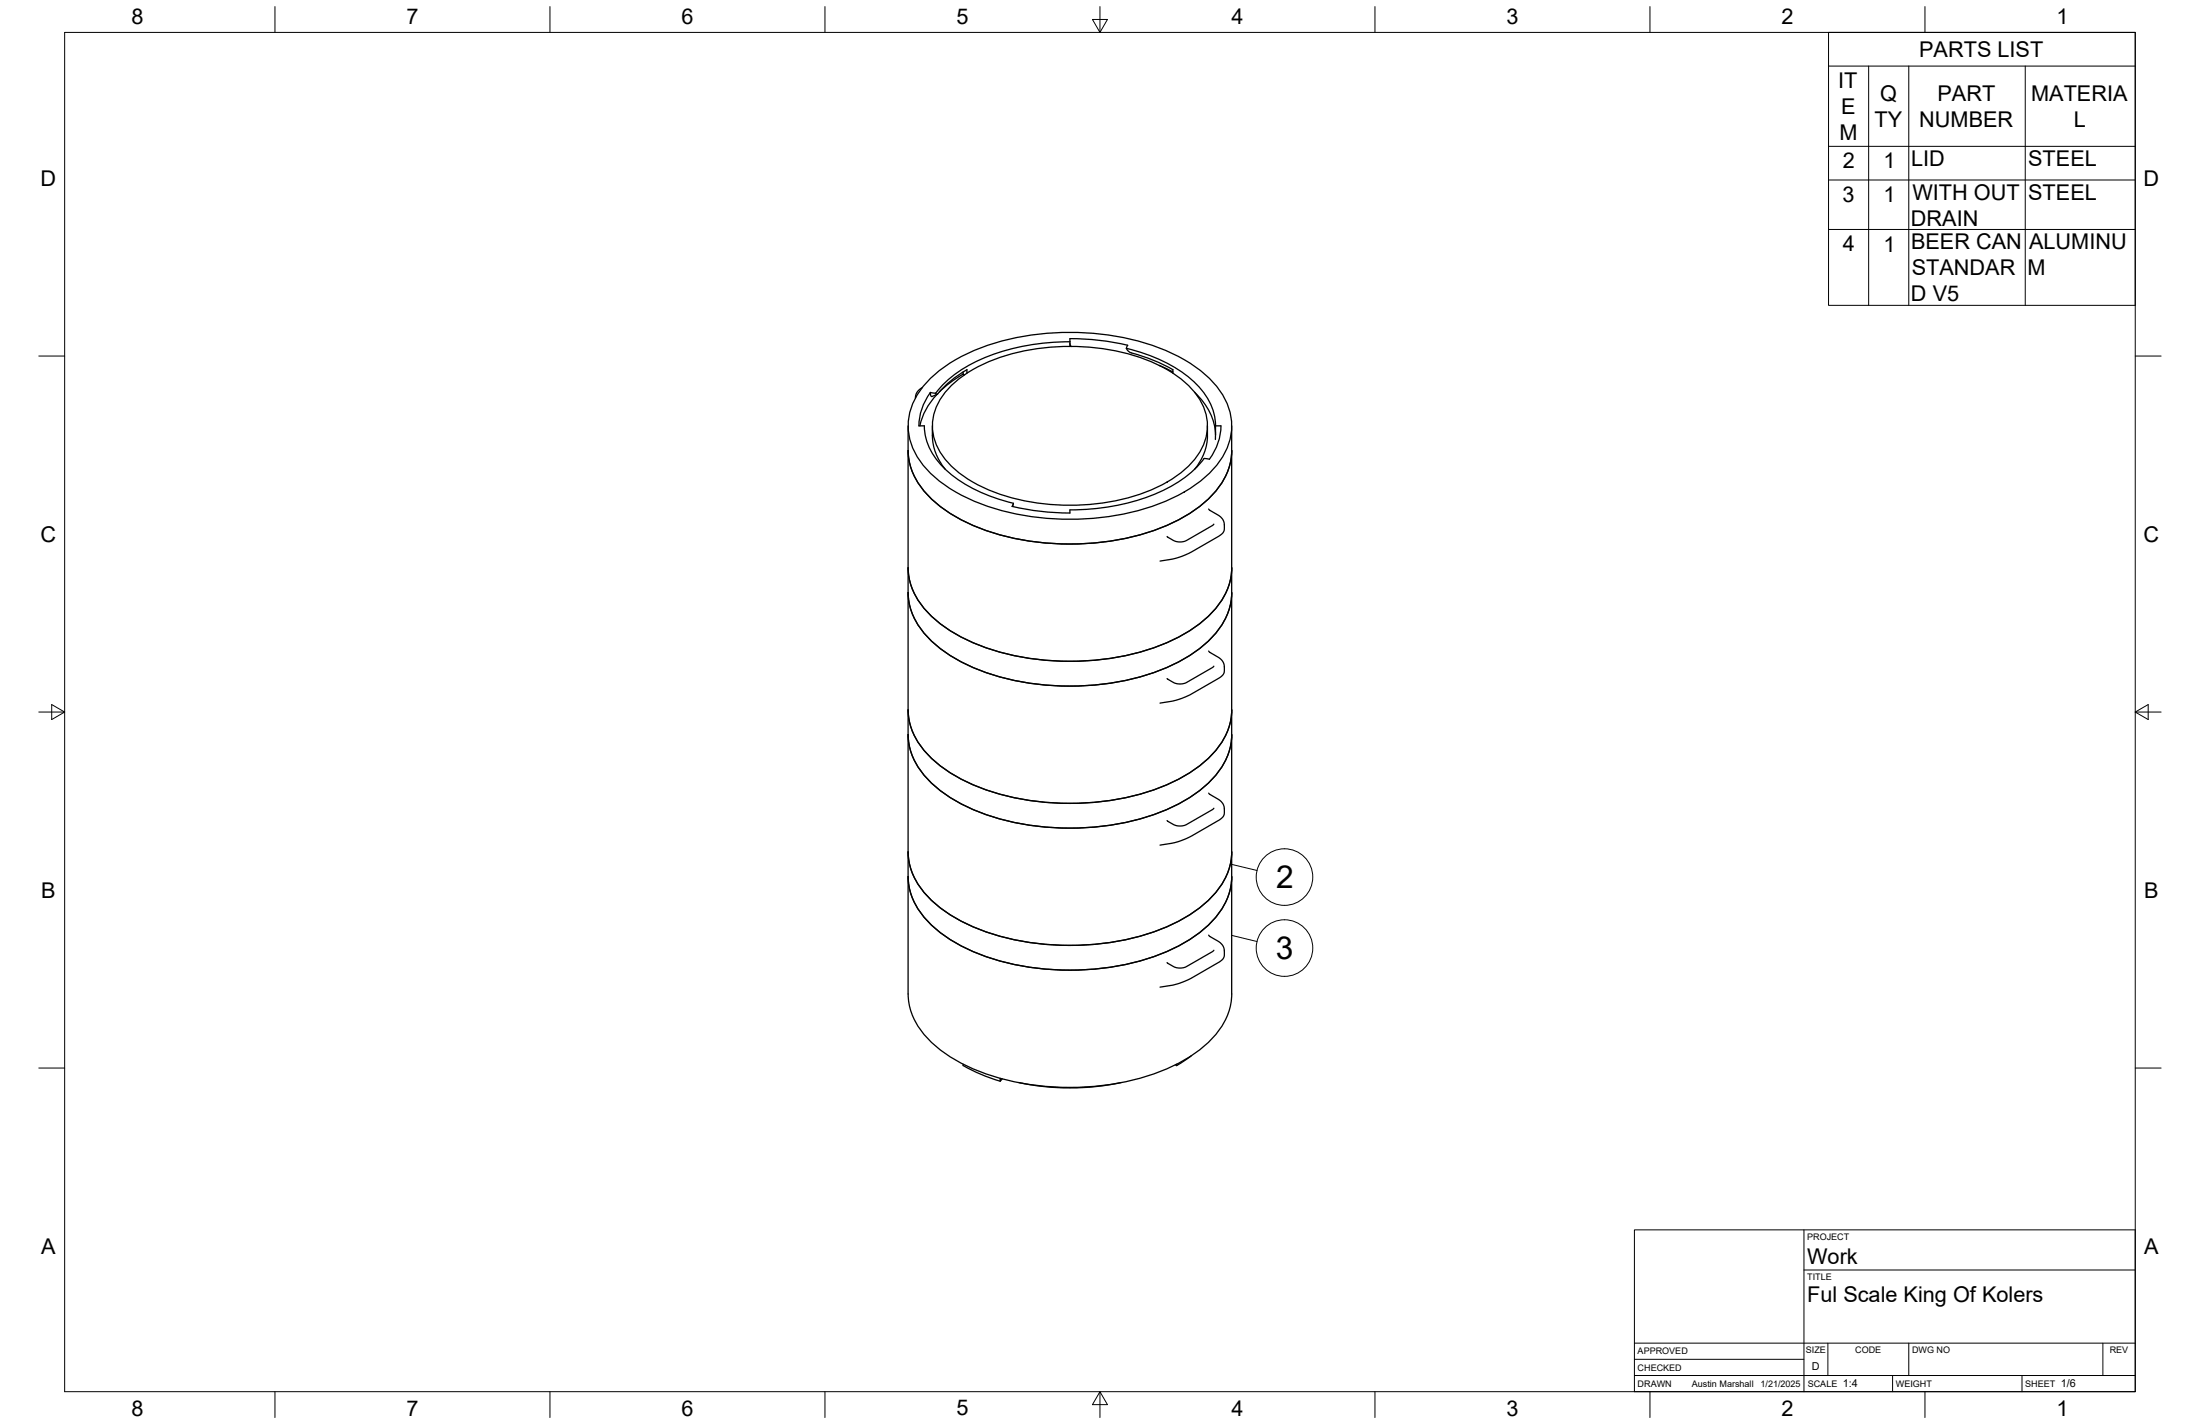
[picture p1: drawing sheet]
<svg xmlns="http://www.w3.org/2000/svg" width="864mm" height="559mm" viewBox="0 0 864 559" stroke-linecap="round" stroke-linejoin="round" font-family="sans-serif">
<!-- layer: Visible -->
<g fill="none" stroke="#000" stroke-width=".51">
<path d="M420 136v-3.1l10.8 .6 11.9 2a1.77 1.77 0 0 0 1.1 2.9l8.3 2.7 8.3 4M420 134.7l.5 1.3M420 134.1a79.2 79.2 0 0 0-43.9 11.9l-4.9 3.9-3.9 4.4M442.2 136.7a56.9 56.9 0 0 1 28.5 15.1 23 23 0 0 1 6.5 15.3M362.1 152.1l-.2 .1a4.4 4.4 0 0 0-2.6 4M364.8 149a66.9 66.9 0 0 1 35.2-16.7 101.2 101.2 0 0 1 61.7 7.2 41.6 41.6 0 0 1 19.7 18.3 23 23 0 0 1-4.2 25.3 59.4 59.4 0 0 1-29.5 17 103.9 103.9 0 0 1-66.1-3.8 46.5 46.5 0 0 1-21.9-17.6 23 23 0 0 1 3.1-27.6zM365.2 154a22.6 22.6 0 0 0-4.5 13.1h2.1a25.5 25.5 0 0 0 11.3 19.7 63.6 63.6 0 0 0 23.7 10.7l-.5 1.2M367.3 154.3l-2.1-.2a1.13 1.13 0 0 0 .7 1.5l1.9-.9a25.5 25.5 0 0 0-6.7 12.4M373 151.7a59.9 59.9 0 0 1 33.3-14.8 85.7 85.7 0 0 1 49.2 6.7 35.3 35.3 0 0 1 16.7 15.6 20.2 20.2 0 0 1-5.2 23.3 59.9 59.9 0 0 1-33.3 14.8 85.7 85.7 0 0 1-49.2-6.7 35.3 35.3 0 0 1-16.7-15.6 20.2 20.2 0 0 1 5.2-23.3zM378.1 146v.8l.5 .3M378.1 146.8l-5.5 3.7-3.9 3.4M379.6 146.5v-1.4l-1.2 .7a44.8 44.8 0 0 0-10.7 9l-.4-.5"/>
<path d="M455 143.4l5.4 2.6M460.4 145.1v1.4M468.9 153.9a23.9 23.9 0 0 1 8.3 16.7M356.5 167.1v223M356.5 176.8a27 27 0 0 0 10.8 20.5 75.9 75.9 0 0 0 39.9 15.4 99 99 0 0 0 54.7-8.3 42.1 42.1 0 0 0 19.3-17.8 22.5 22.5 0 0 0 2.3-9.8M366 167.1v3.9M366 171a20.9 20.9 0 0 0 5.1 13.2M472.7 179.9a49.7 49.7 0 0 1-25.8 16.3 92.2 92.2 0 0 1-26.9 3.9v1.2M474 167.1v3.9M474 171a20.9 20.9 0 0 1-5.1 13.2M477.1 167.1h2.2a21.7 21.7 0 0 1-4.6 13.1l-2-.3M477.1 167.1v5.4"/>
<path d="M483.5 167.1v222.9a27 27 0 0 1-10.8 20.6 75.9 75.9 0 0 1-39.9 15.4 99 99 0 0 1-54.7-8.4 42.1 42.1 0 0 1-19.3-17.8 22.5 22.5 0 0 1-2.3-9.8M397.3 198.7l11.9 2 10.8 .6M397.7 197.9l-.3 .9M474.5 199.7l3.6 2.4a4.4 4.4 0 0 1 2.5 3.8v2.1l-1 1.6-11.6 6.9a27.9 27.9 0 0 1-8.3 3l-4.3 .7M476.5 205.7l-10.7 6.4a5.9 5.9 0 0 1-5.2 0l-2.4-1.6M356.5 222.8a27 27 0 0 0 10.8 20.5 75.9 75.9 0 0 0 39.9 15.5 99 99 0 0 0 54.7-8.4 42.1 42.1 0 0 0 19.3-17.8 22.5 22.5 0 0 0 2.3-9.8M356.5 232.6a27 27 0 0 0 10.8 20.5 75.9 75.9 0 0 0 39.9 15.4 99 99 0 0 0 54.7-8.4 42.1 42.1 0 0 0 19.3-17.8 22.5 22.5 0 0 0 2.3-9.7M474.5 255.5l3.6 2.3a4.4 4.4 0 0 1 2.5 3.9v2.1l-1 1.5-11.6 6.9a27.9 27.9 0 0 1-8.3 3l-4.3 .7M356.5 278.6a27 27 0 0 0 10.8 20.5 75.9 75.9 0 0 0 39.9 15.4 99 99 0 0 0 54.7-8.4 42.1 42.1 0 0 0 19.3-17.8 22.5 22.5 0 0 0 2.3-9.7M476.5 261.4l-10.7 6.4a5.9 5.9 0 0 1-5.2 0l-2.4-1.5M356.5 288.3a27 27 0 0 0 10.8 20.5 75.9 75.9 0 0 0 39.9 15.4 99 99 0 0 0 54.7-8.4 42.1 42.1 0 0 0 19.3-17.8 22.5 22.5 0 0 0 2.3-9.7M474.5 311.2l3.6 2.4a4.4 4.4 0 0 1 2.5 3.8v2.1l-1 1.6-11.6 6.8a28.6 28.6 0 0 1-8.3 3.1l-4.3 .6"/>
<path d="M476.5 317.2l-10.7 6.4a5.9 5.9 0 0 1-5.2 0l-2.4-1.6M356.5 334.3a27 27 0 0 0 10.8 20.5 75.9 75.9 0 0 0 39.9 15.4 99 99 0 0 0 54.7-8.3 42.1 42.1 0 0 0 19.3-17.8 22.5 22.5 0 0 0 2.3-9.8M356.5 344a27 27 0 0 0 10.8 20.5 75.9 75.9 0 0 0 39.9 15.5 99 99 0 0 0 54.7-8.4 42.1 42.1 0 0 0 19.3-17.8 22.5 22.5 0 0 0 2.3-9.8M474.5 367l3.6 2.3a4.4 4.4 0 0 1 2.5 3.8v2.2l-1 1.5-11.6 6.9a28.6 28.6 0 0 1-8.3 3l-4.3 .7M476.5 372.9l-10.7 6.4a5.9 5.9 0 0 1-5.2 0l-2.4-1.6M378.1 417.6v.5M378.1 418.1l6.8 3.4 7.7 2.8M461.4 417.9l.5 .2M461.9 417.6v.5M467.7 414.3l-5.8 3.8M392.6 423.1v1.2l.8-.9M399.9 424.8a96.9 96.9 0 0 0 40.2 0"/>
</g>
<!-- layer: Border -->
<g fill="none" stroke="#000" stroke-width=".39">
<path d="M25.4 12.7h812.8v533.4h-812.8zM107.9 2.6v10.1M215.9 2.6v10.1M323.8 2.6v10.1M428.8 7.6h5.9l-2.9 5.1zM431.8 2.6v10.1M539.7 2.6v10.1M647.7 2.6v10.1M755.6 2.6v10.1M15.2 139.7h10.2M838.2 139.7h10.1M15.2 279.4h10.2"/>
<path d="M20.3 276.5l5.1 2.9-5.1 3zM838.2 279.4l5.1-2.9v5.9zM838.2 279.4h10.1M15.2 419.1h10.2M838.2 419.1h10.1M107.9 546.1v10.2M215.9 546.1v10.2M323.8 546.1v10.2M431.8 546.1l2.9 5.1h-5.9zM431.8 546.1v10.2M539.7 546.1v10.2M647.7 546.1v10.2"/>
<path d="M755.6 546.1v10.2"/>
</g>
<!-- layer: Titleblock -->
<path d="M641.6 482.6h196.6v63.5h-196.6zM708.1 498.4h130.1M708.1 482.6v63.5M641.6 539.8h196.6M641.6 533.4h66.5M641.6 527.1h196.6M717.5 527.1v12.7M742.9 539.8v6.3M749.3 527.1v12.7M793.7 539.8v6.3M825.5 527.1v12.7" fill="none" stroke="#000" stroke-width=".39"/>
<!-- layer: Parts Lists -->
<path d="M717.8 12.7h120.4v107.1h-120.4zM717.8 25.9h120.4M733.5 25.9v93.9M749.3 25.9v93.9M795 25.9v93.9M717.8 57.4h120.4M717.8 70.6h120.4M717.8 90h120.4" fill="none" stroke="#000" stroke-width=".39"/>
<!-- layer: Balloons -->
<g fill="none" stroke="#000" stroke-width=".39">
<circle cx="504.2" cy="344.2" r="11.1"/>
<circle cx="504.2" cy="372" r="11.1"/>
</g>
<!-- layer: 0 -->
<path d="M483.5 339.2l9.9 2.4M483.5 367.1l9.9 2.4" fill="none" stroke="#000" stroke-width=".39"/>
<g font-size="12.4">
<text x="500.9" y="348.7">2</text>
<text x="500.8" y="376.4">3</text>
</g>
<g font-size="8.5">
<text x="51.6" y="9.4">8</text>
<text x="159.5" y="9.4">7</text>
<text x="267.5" y="9.4">6</text>
<text x="375.4" y="9.3">5</text>
<text x="483.4" y="9.4">4</text>
<text x="591.3" y="9.4">3</text>
<text x="699.3" y="9.4">2</text>
<text x="807.2" y="9.4">1</text>
<text x="753.4" y="22.4">PARTS LIST</text>
<text x="721.6" y="34.6">IT</text>
<text x="738.1" y="39.7">Q</text>
<text x="760.5" y="39.6">PART</text>
<text x="797.3" y="39.6">MATERIA</text>
<text x="722.7" y="44.7">E</text>
<text x="735.9" y="49.9">TY</text>
<text x="753.4" y="49.8">NUMBER</text>
<text x="814" y="49.8">L</text>
<text x="722.1" y="54.9">M</text>
<text x="750.2" y="65">LID</text>
<text x="796.1" y="65.2">STEEL</text>
<text x="723.4" y="66.1">2</text>
<text x="739.4" y="66.1">1</text>
<text x="16" y="72.9">D</text>
<text x="841.4" y="72.9">D</text>
<text x="723.3" y="79.3">3</text>
<text x="739.4" y="79.3">1</text>
<text x="750.7" y="78.4">WITH OUT</text>
<text x="796.1" y="78.4">STEEL</text>
<text x="750.1" y="88.5">DRAIN</text>
<text x="723.4" y="98.7">4</text>
<text x="739.4" y="98.7">1</text>
<text x="750.2" y="97.8">BEER CAN</text>
<text x="796.5" y="97.7">ALUMINU</text>
<text x="795.9" y="107.8">M</text>
<text x="750.4" y="108">STANDAR</text>
<text x="750.1" y="118.2">D V5</text>
<text x="16" y="212.6">C</text>
<text x="841.4" y="212.6">C</text>
<text x="16.2" y="352.3">B</text>
<text x="841.7" y="352.3">B</text>
<text x="16.2" y="492">A</text>
<text x="709.4" y="495.8">Work</text>
<text x="841.7" y="492">A</text>
<text x="709.4" y="510.8">Ful Scale King Of Kolers</text>
<text x="51.6" y="555.5">8</text>
<text x="159.5" y="555.5">7</text>
<text x="267.5" y="555.5">6</text>
<text x="375.4" y="555.4">5</text>
<text x="483.4" y="555.5">4</text>
<text x="591.3" y="555.5">3</text>
<text x="699.3" y="555.5">2</text>
<text x="807.2" y="555.5">1</text>
</g>
<g font-size="4.3">
<text x="711.3" y="537.6">D</text>
<text x="723.4" y="544.5">1:4</text>
<text x="809" y="544.5">1/6</text>
</g>
<g font-size="3.5">
<text x="709.4" y="486.4">PROJECT</text>
<text x="709.4" y="502.2">TITLE</text>
<text x="642.9" y="531.5">APPROVED</text>
<text x="708.9" y="530.9">SIZE</text>
<text x="728.3" y="530.9">CODE</text>
<text x="750.5" y="530.9">DWG NO</text>
<text x="828.2" y="530.9">REV</text>
<text x="642.9" y="537.9">CHECKED</text>
<text x="642.9" y="544.2">DRAWN</text>
<text x="664.1" y="544.2">Austin Marshall</text>
<text x="691.1" y="544.2">1/21/2025</text>
<text x="709.6" y="544.2">SCALE</text>
<text x="744.2" y="544.2">WEIGHT</text>
<text x="795" y="544.2">SHEET</text>
</g>
</svg>
